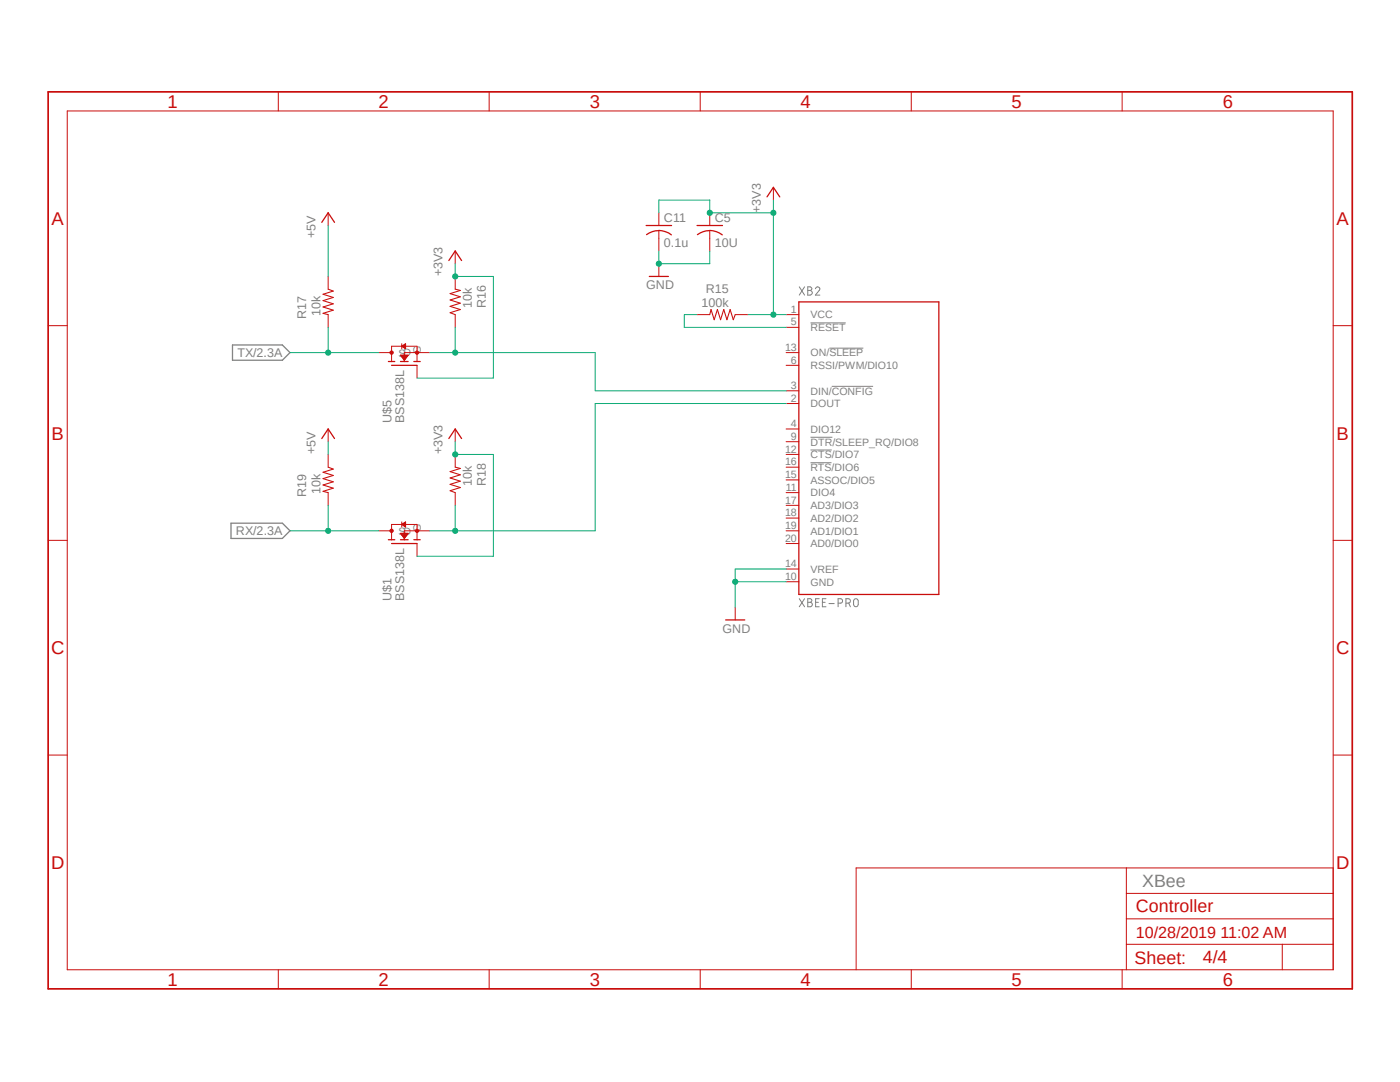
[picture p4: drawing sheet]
<svg xmlns="http://www.w3.org/2000/svg" width="279mm" height="216mm" viewBox="0 0 279 216" stroke-linecap="round" stroke-linejoin="round" font-family="sans-serif">
<path d="M9.1 18l261.2 179.9M270.3 18l-261.2 179.9" fill="none" stroke="#fff" stroke-width=".2"/>
<g fill="none" stroke="#808080" stroke-width=".2">
<path d="M159.5 57.2l1.1 1.7M160.6 57.2l-1.1 1.7M161.2 57.2h.5a.36 .36 0 0 1 .4 .4 .36 .36 0 0 1-.4 .4 .47 .47 0 0 1 .4 .4 .47 .47 0 0 1-.4 .5h-.5zM161.2 58h.5M162.7 57.6a.43 .43 0 0 1 .6-.3 .43 .43 0 0 1 .2 .7l-.8 .9h.9M161.8 64.4h7M165.5 69.5h6.8M166 77.1h8.2M161.8 87.2h4.3M161.8 89.8h4.2M161.8 92.3h4.1M159.5 119.5l1.1 1.6"/>
<path d="M160.6 119.5l-1.1 1.6M161.2 119.5h.5a.34 .34 0 0 1 .3 .5l-.3 .2a.45 .45 0 0 1 .4 .3 .45 .45 0 0 1-.2 .5l-.7 .1zM163.5 119.5h-.7v1.6h.7M164.8 119.5h-.7v1.6h.7M170.4 119.7a.46 .46 0 0 1 .5-.2 .46 .46 0 0 1 .4 .4v.7a.47 .47 0 0 1-.5 .5 .47 .47 0 0 1-.5-.5zM161.2 120.2h.5M162.8 120.2h.5M164.1 120.2h.6M165.4 120.4h1.1M167.3 120.4l.6-.1a.46 .46 0 0 0 .2-.5 .46 .46 0 0 0-.4-.3h-.4v1.6M168.8 120.4h.4a.45 .45 0 0 0 .5-.5 .45 .45 0 0 0-.5-.4h-.4v1.6M169.4 120.4l.3 .7"/>
</g>
<path d="M46.4 68.8h9.9l1.6 1.6-1.6 1.5h-9.9zM46.1 104.4h10.2l1.6 1.5-1.6 1.5h-10.2z" fill="none" stroke="#808080" stroke-width=".25"/>
<g fill="none" stroke="#c90d0c" stroke-width=".2">
<path d="M55.5 18.3v3.8M97.6 18.3v3.8M139.7 18.3v3.8M181.9 18.3v3.8M223.9 18.3v3.8M13.4 22.1h252.7v171.4h-252.7zM154.3 37.4v2.5M9.6 65h3.8M78.1 72.1v-3h5.1v3M80.2 68.6v1M83.2 70.4h-2.5v1.7M139.1 62.8h2.5"/>
<path d="M146.7 62.8h2.6M156.9 62.8h2.5M156.9 78h2.5M156.9 65.3h2.5M156.9 72.9h2.5M156.9 70.4h2.5M266.1 65h3.8M156.9 80.5h2.5M156.9 85.6h2.5M156.9 88.1h2.5M156.9 98.3h2.5M156.9 90.7h2.5"/>
<path d="M156.9 95.8h2.5M156.9 93.2h2.5M9.6 107.8h3.8M156.9 116.1h2.5M156.9 113.5h2.5M156.9 100.8h2.5M156.9 103.4h2.5M156.9 105.9h2.5M156.9 108.5h2.5M266.1 107.8h3.8M9.6 150.7h3.8M266.1 150.7h3.8"/>
<path d="M224.8 173.2v20.3M224.8 178.3h41.3M266.1 173.2h-95.2v20.3M55.5 193.5v3.8M97.6 193.5v3.8M139.7 193.5v3.8M181.9 193.5v3.8M223.9 193.5v3.8M224.8 188.4h41.3M224.8 183.3h41.3M255.9 188.4v5.1"/>
</g>
<path d="M9.6 18.3h260.3v179h-260.3z" fill="none" stroke="#c90d0c" stroke-width=".34"/>
<path d="M153.1 39.3l1.2-1.9 1.3 1.9M77.5 72.1h1.3M78.1 72.9h5.1M79.9 72.1h1.5M82.6 72.1h1.3M159.4 60.2h28v58.4h-28z" fill="none" stroke="#c90d0c" stroke-width=".25"/>
<path d="M141.6 62.8l.3-1 .6 2 .7-2 .6 2 .6-2 .7 2 .6-2 .6 2 .4-1" fill="none" stroke="#c90d0c" stroke-width=".21"/>
<circle cx="83.2" cy="70.4" r=".33" fill="#c90d0c"/>
<circle cx="83.2" cy="70.4" r=".33" fill="none" stroke="#c90d0c" stroke-width=".2"/>
<circle cx="78.2" cy="70.4" r=".33" fill="#c90d0c"/>
<g fill="none" stroke="#c90d0c" stroke-width=".2">
<path d="M65.5 42.5v2.5M65.5 55.2v2.5M90.8 50.1v2.5M90.8 55.2v2.5M65.5 62.8v2.5M75.6 70.4h2.5M79.9 70.9h1.5l-.7 1zM80 70.9h1.4M80 71h1.4M80.1 71.1h1.2M80.1 71.2h1.1M80.2 69.1l.7-.5v1z"/>
<path d="M80.2 69.1h.7M80.2 71.2h1M80.3 69h.6M80.3 71.3h.8M80.3 69.2h.6M80.3 71.4h.8M80.4 69h.5M80.4 71.5h.6M80.5 69.3h.4M80.5 71.6h.4M80.6 68.9h.3M80.6 71.7h.3"/>
<path d="M80.6 69.4h.3M80.6 71.8h.2M80.7 71.9h.1M80.7 68.7h.2M80.8 69.5h.1M80.9 68.7h.1M80.9 69.6h.1M83.2 70.4h2.6M83.2 72.9v2.5M90.8 62.8v2.5M78.1 107.7v-3.1h5.1v3.1M80.2 104.1v1.1"/>
<path d="M83.2 105.9h-2.5v1.8"/>
<circle cx="78.2" cy="70.4" r=".33"/>
</g>
<path d="M65.5 57.7l1 .4-2 .6 2 .7-2 .6 2 .6-2 .7 2 .6-2 .6 1 .3M90.8 57.7l1.1 .3-2.1 .6 2.1 .6-2.1 .7 2.1 .6-2.1 .6 2.1 .7-2.1 .6 1 .4" fill="none" stroke="#c90d0c" stroke-width=".21"/>
<path d="M64.2 44.4l1.3-1.9 1.3 1.9M89.6 52l1.2-1.9 1.3 1.9M77.5 107.7h1.3M78.1 108.5h5.1M79.9 107.7h1.5M82.6 107.7h1.3" fill="none" stroke="#c90d0c" stroke-width=".25"/>
<circle cx="83.2" cy="105.9" r=".33" fill="#c90d0c"/>
<circle cx="83.2" cy="105.9" r=".33" fill="none" stroke="#c90d0c" stroke-width=".2"/>
<circle cx="78.2" cy="105.9" r=".33" fill="#c90d0c"/>
<g fill="none" stroke="#c90d0c" stroke-width=".2">
<path d="M131.5 42.5v2.5M131.5 46v4.1M131.5 52.6v2.6M141.6 42.5v2.5M141.6 46v4.1M65.5 85.6v2.5M65.5 90.7v2.5M65.5 98.3v2.5M90.8 85.6v2.5M90.8 90.7v2.5M90.8 98.3v2.5M75.6 105.9h2.5"/>
<path d="M79.9 106.4h1.5l-.7 1zM80 106.5h1.4M80.1 106.6h1.2M80.1 106.7h1.2M80.2 104.6l.7-.5v1.1zM80.2 104.6h.7M80.2 106.8h1M80.3 106.9h.8M80.3 104.6h.6M80.3 104.7h.6M80.3 107h.8M80.4 104.5h.5"/>
<path d="M80.4 107.1h.6M80.5 104.8h.4M80.5 107.1h.4M80.6 107.2h.3M80.6 104.9h.3M80.6 104.4h.3M80.6 107.3h.2M80.7 107.4h.1M80.7 105h.2M80.7 104.3h.2M80.9 105.1h.1M80.9 104.2h.1"/>
<path d="M83.2 105.9h2.6M83.2 108.5v2.5M146.7 121.2v2.5"/>
<circle cx="78.2" cy="105.9" r=".33"/>
</g>
<path d="M65.5 93.2l1 .4-2 .6 2 .7-2 .6 2 .6-2 .7 2 .6-2 .6 1 .3M90.8 93.2l1.1 .3-2.1 .6 2.1 .6-2.1 .7 2.1 .6-2.1 .6 2.1 .7-2.1 .6 1 .4" fill="none" stroke="#c90d0c" stroke-width=".21"/>
<path d="M128.9 45h5.1M129.6 55.2h3.8M131.5 46a4.5 4.5 0 0 1 2.5 .9M131.5 46a4.1 4.1 0 0 0-2.5 .8M139.1 45h5.1M141.6 46a4.5 4.5 0 0 1 2.5 .9M141.6 46a4.1 4.1 0 0 0-2.4 .8M64.2 87.5l1.3-1.9 1.3 1.9M89.6 87.5l1.2-1.9 1.3 1.9M144.8 123.7h3.8" fill="none" stroke="#c90d0c" stroke-width=".25"/>
<path d="M154.3 39.9v2.6M139.1 62.8h-2.5v2.5h20.3M149.3 62.8h7.6" fill="none" stroke="#0dab76" stroke-width=".2"/>
<circle cx="154.3" cy="62.8" r=".51" fill="#0dab76"/>
<g fill="none" stroke="#0dab76" stroke-width=".2">
<path d="M131.5 42.5v-2.6h10.1v2.6h12.7v20.3"/>
<circle cx="154.3" cy="62.8" r=".51"/>
</g>
<circle cx="141.6" cy="42.5" r=".51" fill="#0dab76"/>
<circle cx="141.6" cy="42.5" r=".51" fill="none" stroke="#0dab76" stroke-width=".2"/>
<circle cx="154.3" cy="42.5" r=".51" fill="#0dab76"/>
<g fill="none" stroke="#0dab76" stroke-width=".2">
<path d="M90.8 52.6v2.6h7.7v20.2h-15.3"/>
<circle cx="154.3" cy="42.5" r=".51"/>
</g>
<circle cx="90.8" cy="55.2" r=".51" fill="#0dab76"/>
<g fill="none" stroke="#0dab76" stroke-width=".2">
<path d="M90.8 88.1v2.6h7.7v20.3h-15.3"/>
<circle cx="90.8" cy="55.2" r=".51"/>
</g>
<circle cx="90.8" cy="90.7" r=".51" fill="#0dab76"/>
<g fill="none" stroke="#0dab76" stroke-width=".2">
<path d="M57.9 70.4h17.7M65.5 65.3v5.1"/>
<circle cx="90.8" cy="90.7" r=".51"/>
</g>
<circle cx="65.5" cy="70.4" r=".51" fill="#0dab76"/>
<g fill="none" stroke="#0dab76" stroke-width=".2">
<path d="M65.5 45v10.2M85.8 70.4h33v7.6h38.1M90.8 65.3v5.1M65.5 88.1v2.6"/>
<circle cx="65.5" cy="70.4" r=".51"/>
</g>
<circle cx="90.8" cy="70.4" r=".51" fill="#0dab76"/>
<g fill="none" stroke="#0dab76" stroke-width=".2">
<path d="M57.9 105.9h17.7M65.5 100.8v5.1"/>
<circle cx="90.8" cy="70.4" r=".51"/>
</g>
<circle cx="65.5" cy="105.9" r=".51" fill="#0dab76"/>
<g fill="none" stroke="#0dab76" stroke-width=".2">
<path d="M156.9 80.5h-38.1v25.4h-33M90.8 100.8v5.1"/>
<circle cx="65.5" cy="105.9" r=".51"/>
</g>
<circle cx="90.8" cy="105.9" r=".51" fill="#0dab76"/>
<g fill="none" stroke="#0dab76" stroke-width=".2">
<path d="M146.7 116.1h10.2M156.9 113.5h-10.2v7.7"/>
<circle cx="90.8" cy="105.9" r=".51"/>
</g>
<circle cx="146.7" cy="116.1" r=".51" fill="#0dab76"/>
<g fill="none" stroke="#0dab76" stroke-width=".2">
<path d="M131.5 50.1v2.5h10.1v-2.5"/>
<circle cx="146.7" cy="116.1" r=".51"/>
</g>
<circle cx="131.5" cy="52.6" r=".51" fill="#0dab76"/>
<circle cx="131.5" cy="52.6" r=".51" fill="none" stroke="#0dab76" stroke-width=".2"/>
<g font-size="3.7" fill="#c90d0c">
<text x="33.4" y="21.5">1</text>
<text x="75.6" y="21.5">2</text>
<text x="117.7" y="21.5">3</text>
<text x="159.8" y="21.5">4</text>
<text x="201.9" y="21.5">5</text>
<text x="244" y="21.5">6</text>
<text x="10.3" y="44.9">A</text>
<text x="266.7" y="44.9">A</text>
<text x="10.3" y="87.7">B</text>
<text x="266.7" y="87.7">B</text>
<text x="10.2" y="130.6">C</text>
<text x="266.7" y="130.6">C</text>
<text x="10.2" y="173.4">D</text>
<text x="266.7" y="173.4">D</text>
<text x="33.4" y="196.7">1</text>
<text x="75.6" y="196.7">2</text>
<text x="117.7" y="196.7">3</text>
<text x="159.8" y="196.7">4</text>
<text x="201.9" y="196.7">5</text>
<text x="244" y="196.7">6</text>
</g>
<text font-size="3.6" fill="#808080" x="228" y="177">XBee</text>
<g font-size="3.6" fill="#c90d0c">
<text x="226.7" y="182.1">Controller</text>
<text x="226.4" y="192.4">Sheet:</text>
<text x="240" y="192.2">4/4</text>
</g>
<text font-size="3.2" fill="#c90d0c" x="226.7" y="187.2">10/28/2019 11:02 AM</text>
<g font-size="2.5" fill="#808080">
<text x="63" y="47.5" transform="rotate(-90 63 47.5)">+5V</text>
<text x="132.5" y="44.4">C11</text>
<text x="142.7" y="44.4">C5</text>
<text x="151.8" y="42.5" transform="rotate(-90 151.8 42.5)">+3V3</text>
<text x="132.5" y="49.2">0.1u</text>
<text x="142.7" y="49.2">10U</text>
<text x="88.3" y="55.2" transform="rotate(-90 88.3 55.2)">+3V3</text>
<text x="128.9" y="57.7">GND</text>
<text x="140.8" y="58.4">R15</text>
<text x="61.1" y="63.6" transform="rotate(-90 61.1 63.6)">R17</text>
<text x="64" y="63" transform="rotate(-90 64 63)">10k</text>
<text x="94.2" y="61.5" transform="rotate(-90 94.2 61.5)">10k</text>
<text x="97" y="61.5" transform="rotate(-90 97 61.5)">R16</text>
<text x="140" y="61.3">100k</text>
<text x="47.4" y="71.3">TX/2.3A</text>
<text x="78.1" y="84.4" transform="rotate(-90 78.1 84.4)">U$5</text>
<text x="80.7" y="84.4" transform="rotate(-90 80.7 84.4)">BSS138L</text>
<text x="63" y="90.7" transform="rotate(-90 63 90.7)">+5V</text>
<text x="88.3" y="90.7" transform="rotate(-90 88.3 90.7)">+3V3</text>
<text x="61.1" y="99.1" transform="rotate(-90 61.1 99.1)">R19</text>
<text x="64" y="98.6" transform="rotate(-90 64 98.6)">10k</text>
<text x="94.2" y="97" transform="rotate(-90 94.2 97)">10k</text>
<text x="97" y="97" transform="rotate(-90 97 97)">R18</text>
<text x="47.1" y="106.8">RX/2.3A</text>
<text x="78.1" y="119.9" transform="rotate(-90 78.1 119.9)">U$1</text>
<text x="80.7" y="119.9" transform="rotate(-90 80.7 119.9)">BSS138L</text>
<text x="144.2" y="126.2">GND</text>
</g>
<g font-size="2.1" fill="#808080">
<text x="157.9" y="62.4">1</text>
<text x="157.9" y="64.9">5</text>
<text x="161.8" y="63.5">VCC</text>
<text x="79.5" y="71.2">SD</text>
<text x="84" y="70.6" transform="rotate(-90 84 70.6)">G</text>
<text x="156.7" y="70">13</text>
<text x="161.8" y="66.1">RESET</text>
<text x="161.8" y="71.1">ON/SLEEP</text>
<text x="157.9" y="77.6">3</text>
<text x="157.9" y="72.6">6</text>
<text x="161.8" y="73.7">RSSI/PWM/DIO10</text>
<text x="157.9" y="80.2">2</text>
<text x="161.8" y="81.3">DOUT</text>
<text x="161.8" y="78.7">DIN/CONFIG</text>
<text x="157.9" y="85.3">4</text>
<text x="157.9" y="87.8">9</text>
<text x="161.8" y="86.4">DIO12</text>
<text x="161.8" y="88.9">DTR/SLEEP_RQ/DIO8</text>
<text x="156.7" y="90.3">12</text>
<text x="156.7" y="95.4">15</text>
<text x="156.7" y="92.9">16</text>
<text x="161.8" y="91.4">CTS/DIO7</text>
<text x="161.8" y="94">RTS/DIO6</text>
<text x="156.7" y="100.5">17</text>
<text x="156.8" y="98">11</text>
<text x="161.8" y="99.1">DIO4</text>
<text x="161.8" y="96.5">ASSOC/DIO5</text>
<text x="161.8" y="101.6">AD3/DIO3</text>
<text x="79.5" y="106.7">SD</text>
<text x="84" y="106.1" transform="rotate(-90 84 106.1)">G</text>
<text x="156.7" y="103">18</text>
<text x="156.7" y="105.6">19</text>
<text x="161.8" y="104.1">AD2/DIO2</text>
<text x="161.8" y="106.7">AD1/DIO1</text>
<text x="156.7" y="113.2">14</text>
<text x="156.7" y="108.1">20</text>
<text x="161.8" y="109.2">AD0/DIO0</text>
<text x="156.7" y="115.7">10</text>
<text x="161.8" y="116.8">GND</text>
<text x="161.8" y="114.3">VREF</text>
</g>
</svg>
